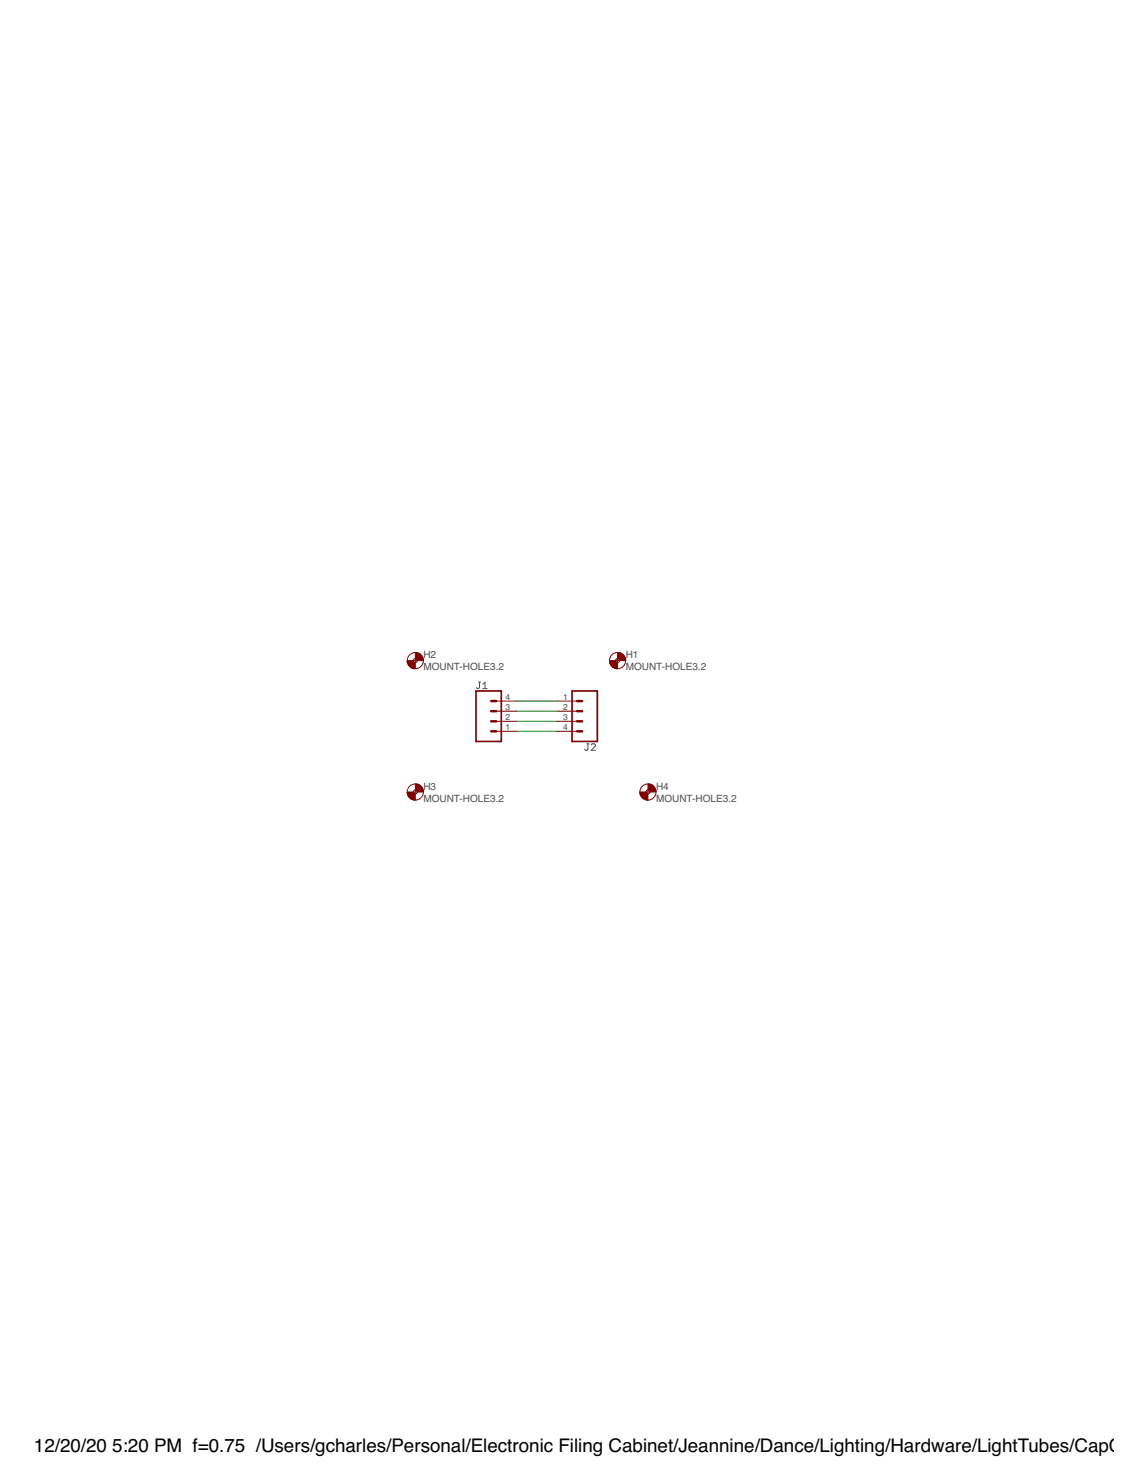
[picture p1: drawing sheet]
<svg xmlns="http://www.w3.org/2000/svg" width="216mm" height="279mm" viewBox="0 0 216 279" stroke-linecap="round" stroke-linejoin="round" font-family="sans-serif">
<path d="M90.1 128.4h.4M90.3 128.4v1.1l-.2 .1-.4-.1M90.9 129.6h.8M90.9 128.8l.4-.4v1.2M110.4 140h.4M110.7 140v1.1l-.3 .2h-.2l-.2-.2M111.3 140.3l.2-.3h.4l.2 .3v.1l-.8 .9h.8" fill="none" stroke="#505050" stroke-width=".19"/>
<path d="M89.6 130.1h4.8v9.5h-4.8zM107.7 130.1h4.7v9.5h-4.7z" fill="none" stroke="#800000" stroke-width=".32"/>
<path d="M92.5 133.9h.9M92.5 135.8h.9M92.5 137.7h.9M92.5 132h.9M108.6 133.9h1M108.6 135.8h1M108.6 137.7h1M108.6 132h1" fill="none" stroke="#800000" stroke-width=".47"/>
<g fill="none" stroke="#800000" stroke-width=".19">
<path d="M77.8 124.4h.7M78.2 124v.8M93.4 137.7h3.8M93.4 135.8h3.8M93.4 133.9h3.8M93.4 132h3.8M104.8 137.7h3.8M104.8 135.8h3.8M104.8 133.9h3.8M104.8 132h3.8M115.9 124.4h.7M116.2 124v.8"/>
<path d="M77.8 149.1h.7M78.2 148.7v.8M121.6 149.1h.7M122 148.7v.8"/>
<circle cx="78.2" cy="124.4" r="1.52"/>
<circle cx="78.2" cy="124.4" r=".38"/>
<circle cx="116.2" cy="124.4" r="1.52"/>
<circle cx="116.2" cy="124.4" r=".38"/>
<circle cx="78.2" cy="149.1" r="1.52"/>
<circle cx="78.2" cy="149.1" r=".38"/>
<circle cx="122" cy="149.1" r="1.52"/>
<circle cx="122" cy="149.1" r=".38"/>
</g>
<g fill="#800000" stroke="#800000" stroke-width=".19">
<path d="M116.2 122.9a1.52 1.52 0 0 1 1.6 1.5h-1.2l-.1-.3-.3-.1z" fill-rule="evenodd"/>
<path d="M114.7 124.4h1.2l.1 .3 .2 .1v1.1a1.48 1.48 0 0 1-1.5-1.5z" fill-rule="evenodd"/>
<path d="M78.2 122.9a1.52 1.52 0 0 1 1.5 1.5h-1.2l-.1-.3-.2-.1z" fill-rule="evenodd"/>
<path d="M76.6 124.4h1.2l.1 .3 .3 .1v1.1a1.48 1.48 0 0 1-1.6-1.5z" fill-rule="evenodd"/>
<path d="M78.2 147.6a1.52 1.52 0 0 1 1.5 1.5h-1.2l-.1-.3-.2-.1z" fill-rule="evenodd"/>
<path d="M76.6 149.1h1.2l.4 .4v1.1a1.52 1.52 0 0 1-1.6-1.5z" fill-rule="evenodd"/>
<path d="M122 147.6a1.52 1.52 0 0 1 1.5 1.5h-1.2l-.1-.3-.2-.1z" fill-rule="evenodd"/>
<path d="M120.4 149.1h1.2l.1 .3 .3 .1v1.1a1.52 1.52 0 0 1-1.6-1.5z" fill-rule="evenodd"/>
</g>
<path d="M97.2 132h7.6M97.2 133.9h7.6M97.2 135.8h7.6M97.2 137.7h7.6" fill="none" stroke="#008000" stroke-width=".19"/>
<g font-size="3.5">
<text x="6.4" y="273.4">12/20/20</text>
<text x="21.1" y="273.4">5:20 PM f=0.75 /Users/gcharles/Personal/Electronic Filing Cabinet/Jeannine/Dance/Lighting/Hardware/LightTubes/CapConn</text>
</g>
<g font-size="1.9" fill="#505050">
<text x="79.7" y="123.9">H2</text>
<text x="117.8" y="123.9">H1</text>
<text x="79.7" y="126.2">MOUNT-HOLE3.2</text>
<text x="117.8" y="126.2">MOUNT-HOLE3.2</text>
<text x="79.7" y="148.7">H3</text>
<text x="123.5" y="148.7">H4</text>
<text x="79.7" y="151">MOUNT-HOLE3.2</text>
<text x="123.5" y="151">MOUNT-HOLE3.2</text>
</g>
<g font-size="1.6" fill="#505050">
<text x="95.2" y="131.7">4</text>
<text x="106" y="131.7">1</text>
<text x="95.2" y="137.4">1</text>
<text x="95.2" y="135.5">2</text>
<text x="95.2" y="133.6">3</text>
<text x="106" y="133.6">2</text>
<text x="106" y="135.5">3</text>
<text x="106" y="137.4">4</text>
</g>
</svg>
